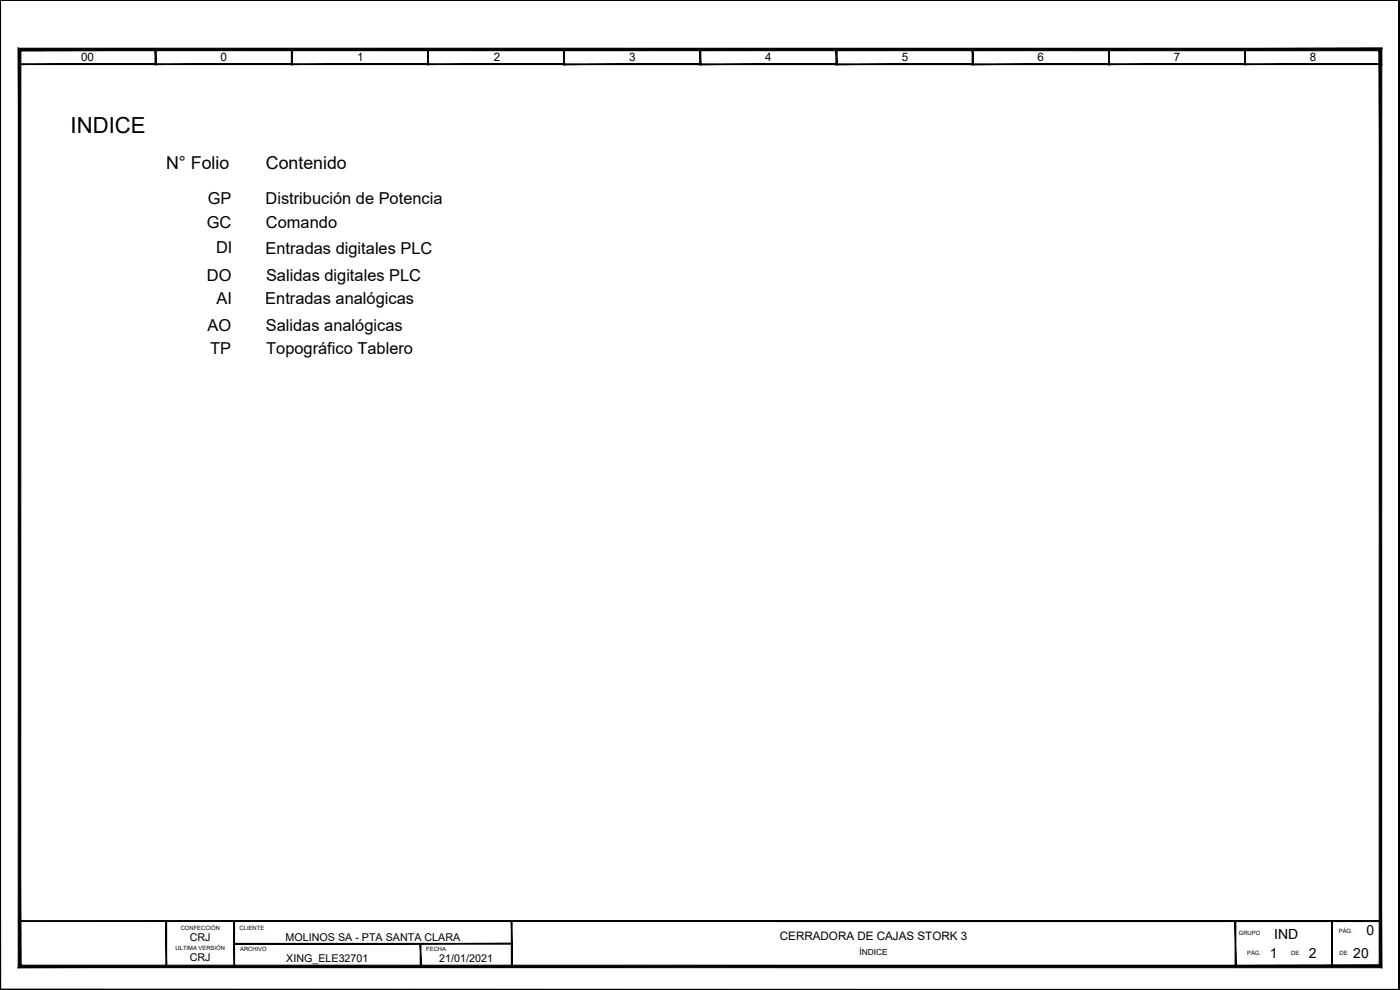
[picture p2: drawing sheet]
<svg xmlns="http://www.w3.org/2000/svg" width="420mm" height="297mm" viewBox="0 0 420 297" stroke-linecap="round" stroke-linejoin="round" font-family="sans-serif">
<g fill="#000" stroke="#000" stroke-width=".3">
<path d="M0 .1h419.9zM0 .1h419.9z"/>
<path d="M5.7 19.4h41.1l-.2-.3zM5.9 19.1h40.7l-40.9 .3zM5.7 14.7v4.7l.2-.3zM5.7 14.7l.2 .3v4.1zM5.7 14.7l.2 .3 40.9-.3zM5.9 15l40.9-.3-.2 .3zM46.8 14.7l-.2 .3 .2 4.4zM46.6 15l.2 4.4-.2-.3z"/>
<path d="M46.6 19.4h41.1l-.2-.3zM46.6 19.4l.2-.3h40.7zM46.6 14.7v4.7l.2-.3zM46.6 14.7l.2 .3v4.1zM46.6 14.7l.2 .3 40.9-.3zM46.8 15l40.9-.3-.2 .3zM87.7 14.7l-.2 .3 .2 4.4zM87.5 15l.2 4.4-.2-.3z"/>
<path d="M87.5 19.4h41.1l-.2-.3zM87.7 19.1h40.7l-40.9 .3zM87.5 14.7v4.7l.2-.3zM87.5 14.7l.2 .3v4.1zM87.5 14.7l.2 .3 40.9-.3zM87.7 15l40.9-.3-.2 .3zM128.6 14.7l-.2 .3 .2 4.4zM128.4 15l.2 4.4-.2-.3z"/>
<path d="M128.3 19.4h41.1l-.2-.3zM128.5 19.1h40.7l-40.9 .3zM128.3 14.7v4.7l.2-.3zM128.3 14.7l.2 .3v4.1zM128.3 14.7l.2 .3 40.9-.3zM128.5 15l40.9-.3-.2 .3zM169.4 14.7l-.2 .3 .2 4.4zM169.2 15l.2 4.4-.2-.3z"/>
<path d="M169.2 19.4h41.1l-.2-.2zM169.2 19.4l.2-.2h40.7zM169.2 14.7v4.7l.2-.2zM169.2 14.7l.2 .3v4.2zM169.2 14.7l.2 .3 40.9-.3zM169.4 15l40.9-.3-.2 .3zM210.3 14.7l-.2 .3 .2 4.4zM210.1 15l.2 4.4-.2-.2z"/>
<path d="M210 19.4h41.2l-.3-.2zM210.3 19.2h40.6l-40.9 .2zM210 14.7v4.7l.3-.2zM210 14.7l.3 .3v4.2zM210 14.7l.3 .3 40.9-.3zM210.3 15l40.9-.3-.3 .3zM251.2 14.7l-.3 .3 .3 4.4zM250.9 15l.3 4.4-.3-.2z"/>
<path d="M250.9 19.4h41.2l-.3-.2zM250.9 19.4l.3-.2h40.6zM250.9 14.7v4.7l.3-.2zM250.9 14.7l.3 .3v4.2zM250.9 14.7l.3 .3 40.9-.3zM251.2 15l40.9-.3-.3 .3zM292.1 14.7l-.3 .3 .3 4.4zM291.8 15l.3 4.4-.3-.2z"/>
<path d="M291.8 19.4h41.1l-.2-.2zM291.8 19.4l.2-.2h40.7zM291.8 14.7v4.7l.2-.2zM291.8 14.7l.2 .3v4.2zM291.8 14.7l.2 .3 40.9-.3zM292 15l40.9-.3-.2 .3zM332.9 14.7l-.2 .3 .2 4.4zM332.7 15l.2 4.4-.2-.2z"/>
<path d="M332.7 19.4h41.1l-.2-.3zM332.9 19.1h40.7l-40.9 .3zM332.7 14.7v4.7l.2-.3zM332.7 14.7l.2 .3v4.1zM332.7 14.7l.2 .3 40.9-.3zM332.9 15l40.9-.3-.2 .3zM373.8 14.7l-.2 .3 .2 4.4zM373.6 15l.2 4.4-.2-.3z"/>
<path d="M373.5 19.4h41.1l-.2-.3zM373.5 19.4l.2-.3h40.7zM373.5 14.7v4.7l.2-.3zM373.5 14.7l.2 .3v4.1zM373.5 14.7l.2 .3 40.9-.3zM373.7 15l40.9-.3-.2 .3zM414.6 14.7l-.2 .3 .2 4.4zM414.4 15l.2 4.4-.2-.3z"/>
<path d="M419.9 .1v296.7zM419.9 .1l.1 296.8zM419.9 .1l.1 296.8z"/>
<path d="M5.8 276.3v.2l408.5-.2zM5.8 276.5l408.5-.2v.2z"/>
<path d="M0 .1v296.9l.2-.2zM0 .1h.2v296.7z"/>
<path d="M5.5 290.3l408.4-.7h-407.7zM5.5 290.3l408.4-.7 .8 .8zM413.9 15.2v274.4l.8 .8zM413.9 15.2l.8-.7v275.9zM6.3 15.2h407.6l.8-.7zM5.5 14.5h409.2l-408.4 .7zM5.5 14.5l.7 275.1 .1-274.4zM5.5 14.5l.7 275.1-.7 .7z"/>
<path d="M49.8 276.4v13.6h.2zM49.8 276.4h.2v13.6z"/>
<path d="M70.2 276.4v13.6h.2zM70.2 276.4h.2v13.6z"/>
<path d="M70.3 283v.3l83.3-.3zM70.3 283.3l83.3-.3v.3z"/>
<path d="M126.1 283.2v6.8h.2zM126.1 283.2h.2v6.8z"/>
<path d="M153.5 276.4v13.7h.2zM153.5 276.4h.2v13.7z"/>
<path d="M370.7 276.4v13.6h.2zM370.7 276.4h.2v13.6z"/>
<path d="M399.7 276.4v13.6h.2zM399.7 276.4h.2v13.6z"/>
<path d="M.2 296.8l419.8 .1zM.2 296.8l419.8 .1-420 .1zM0 297l420-.1zM0 297h420z"/>
</g>
<path d="M0 .1v296.9h420M5.8 276.4h44.1v13.6h-44.1z" fill="none" stroke="#000" stroke-width=".3"/>
<text font-size="6.7" x="21.2" y="39.9">INDICE</text>
<g font-size="5.3">
<text x="49.8" y="50.6">N° Folio</text>
<text x="79.8" y="50.6">Contenido</text>
</g>
<g font-size="4.9">
<text x="62.3" y="61.3">GP</text>
<text x="79.7" y="61.3">Distribución de Potencia</text>
<text x="62.1" y="68.3">GC</text>
<text x="79.8" y="68.3">Comando</text>
<text x="64.8" y="76">DI</text>
<text x="79.7" y="76.1">Entradas digitales PLC</text>
<text x="62.1" y="84.3">DO</text>
<text x="79.8" y="84.3">Salidas digitales PLC</text>
<text x="65" y="91.1">AI</text>
<text x="79.6" y="91.1">Entradas analógicas</text>
<text x="62.3" y="99.3">AO</text>
<text x="79.8" y="99.3">Salidas analógicas</text>
<text x="63.1" y="106.1">TP</text>
<text x="79.9" y="106.2">Topográfico Tablero</text>
</g>
<g font-size="4.2">
<text x="382.4" y="281.6">IND</text>
<text x="410.1" y="280.7">0</text>
<text x="381.1" y="287.5">1</text>
<text x="392.8" y="287.5">2</text>
<text x="406.1" y="287.5">20</text>
</g>
<g font-size="3.5">
<text x="24.3" y="18.4">00</text>
<text x="66.2" y="18.4">0</text>
<text x="107.2" y="18.4">1</text>
<text x="148.2" y="18.4">2</text>
<text x="188.8" y="18.4">3</text>
<text x="229.7" y="18.4">4</text>
<text x="270.6" y="18.4">5</text>
<text x="311.4" y="18.4">6</text>
<text x="352.3" y="18.4">7</text>
<text x="393.1" y="18.4">8</text>
<text x="234" y="282.1">CERRADORA DE CAJAS STORK 3</text>
</g>
<g font-size="3.2">
<text x="57" y="282.3">CRJ</text>
<text x="85.7" y="282.3">MOLINOS SA - PTA SANTA CLARA</text>
<text x="57" y="288.3">CRJ</text>
<text x="85.9" y="288.6">XING_ELE32701</text>
<text x="131.8" y="288.6">21/01/2021</text>
</g>
<text font-size="2.5" x="257.9" y="286.6">ÍNDICE</text>
<g font-size="1.8">
<text x="54.2" y="279">CONFECCIÓN</text>
<text x="71.9" y="279">CLIENTE</text>
<text x="371.8" y="280.6">GRUPO</text>
<text x="401.8" y="279.8">PÁG.</text>
<text x="52.7" y="285">ULTIMA VERSIÓN</text>
<text x="72.1" y="285.3">ARCHIVO</text>
<text x="127.9" y="285.3">FECHA</text>
<text x="374.3" y="286.6">PÁG.</text>
<text x="387.5" y="286.6">DE</text>
<text x="402" y="286.6">DE</text>
</g>
</svg>
